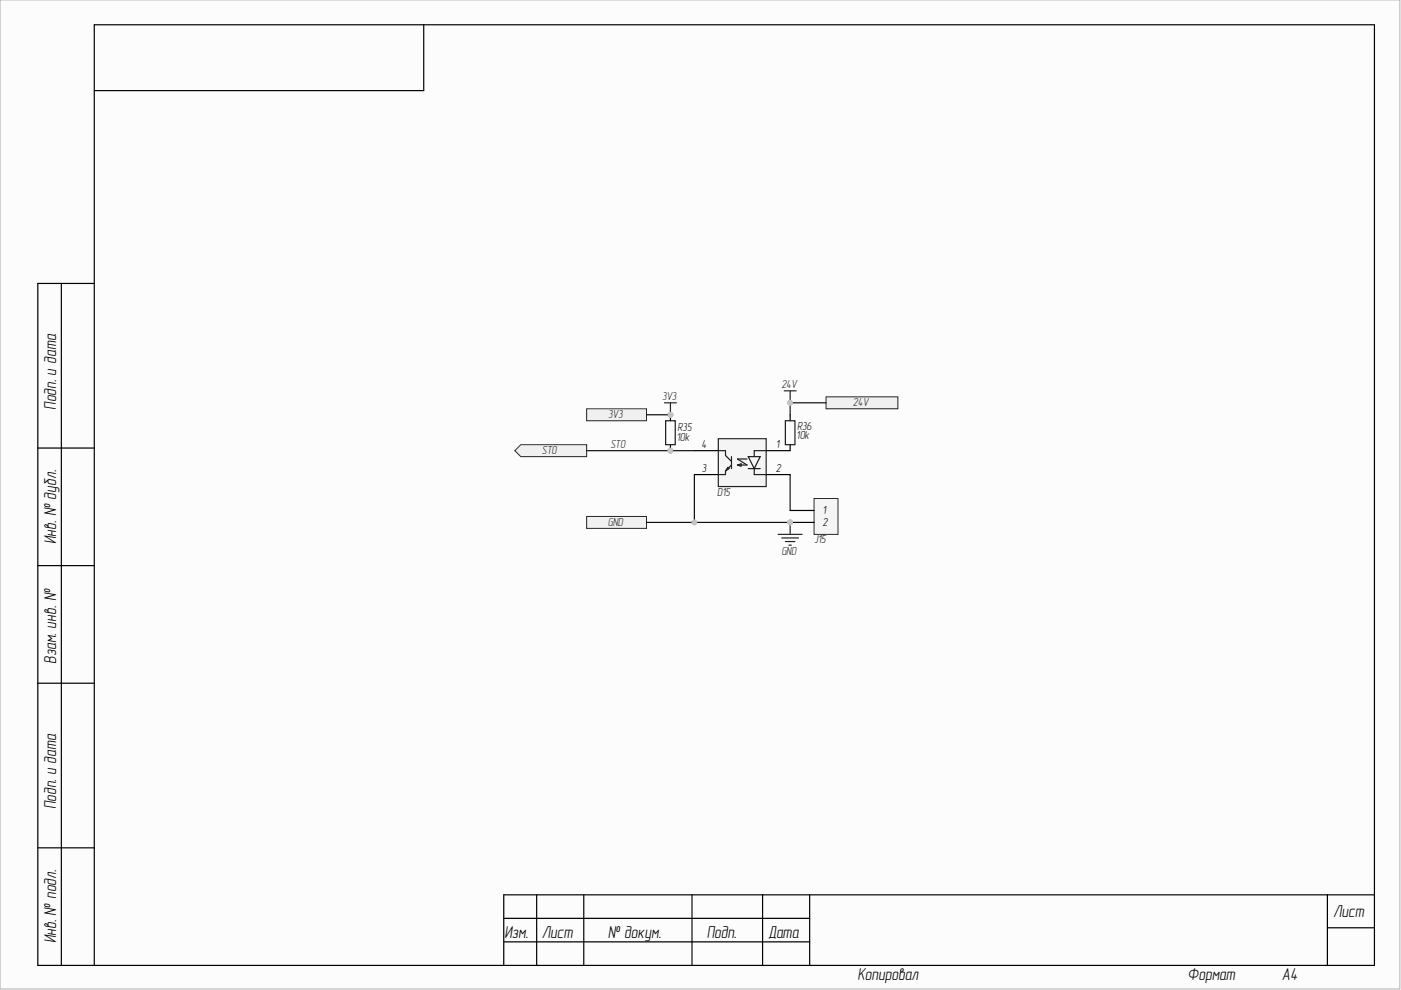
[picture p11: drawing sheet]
<svg xmlns="http://www.w3.org/2000/svg" width="297mm" height="210mm" viewBox="0 0 297 210" stroke-linecap="round" stroke-linejoin="round" font-family="sans-serif">
<path d="M0 0h296.8v209.7h-296.8z" fill-rule="evenodd" fill="#fcfcfc"/>
<path d="M0 0h296.8v209.7h-296.8z" fill="none" stroke="#bdbdbd" stroke-width=".21"/>
<path d="M0 0h296.8v209.7h-296.8z" fill-rule="evenodd" fill="#fcfcfc"/>
<path d="M0 0h296.8v209.7h-296.8z" fill="none" stroke="#bdbdbd" stroke-width=".21"/>
<g fill="none" stroke="#000" stroke-width=".25">
<path d="M89.8 5.3v13.9h-69.8M13 60.1v144.6M20 60.1h-12v144.6h283.4v-199.4h-271.4v199.4M8 95h12M8 119.9h12M8 144.9h12M8 179.8h12M106.8 194.7h64.9M106.8 199.7h64.9M113.8 189.7v15M123.8 189.7v15M146.7 189.7v15"/>
<path d="M161.7 189.7v15M171.7 189.7v15M281.4 189.7v15M281.4 196.7h10M291.4 189.7h-184.6v15"/>
</g>
<path d="M109.2 95.6l1.2-1.3h14v2.5h-14z" fill-rule="evenodd" fill="#f0f0f0"/>
<path d="M109.2 95.6l1.2-1.3h14v2.5h-14z" fill="none" stroke="#262626" stroke-width=".21"/>
<path d="M175.1 84.1h15.3v2.6h-15.3z" fill-rule="evenodd" fill="#f0f0f0"/>
<path d="M175.1 84.1h15.3v2.6h-15.3z" fill="none" stroke="#262626" stroke-width=".21"/>
<path d="M124.4 109.5h12.7v2.5h-12.7z" fill-rule="evenodd" fill="#f0f0f0"/>
<path d="M124.4 109.5h12.7v2.5h-12.7z" fill="none" stroke="#262626" stroke-width=".21"/>
<path d="M165 113.3h5.1M165.7 114.1h3.6M166.5 114.8h2M167.3 115.6h.5M167.5 110.8v2.5" fill="none" stroke="#262626" stroke-width=".25"/>
<circle cx="167.5" cy="110.8" r=".51" fill="#c1c1c1"/>
<circle cx="167.5" cy="110.8" r=".51" fill="none" stroke="#c1c1c1" stroke-width=".21"/>
<path d="M166.3 82.9h2.5M167.5 82.9v2.5" fill="none" stroke="#262626" stroke-width=".25"/>
<circle cx="167.5" cy="85.4" r=".51" fill="#c1c1c1"/>
<circle cx="167.5" cy="85.4" r=".51" fill="none" stroke="#c1c1c1" stroke-width=".21"/>
<path d="M167.5 87.9v1.3M167.5 94.3v1.3" fill="none" stroke="#000" stroke-width=".25"/>
<path d="M166.5 89.2h2v5.1h-2z" fill="none" stroke="#1c1c1c" stroke-width=".25"/>
<circle cx="142.1" cy="95.6" r=".51" fill="#c1c1c1"/>
<circle cx="142.1" cy="95.6" r=".51" fill="none" stroke="#c1c1c1" stroke-width=".21"/>
<circle cx="142.1" cy="87.9" r=".51" fill="#c1c1c1"/>
<circle cx="142.1" cy="87.9" r=".51" fill="none" stroke="#c1c1c1" stroke-width=".21"/>
<path d="M142.1 94.3v1.3" fill="none" stroke="#000" stroke-width=".25"/>
<circle cx="142.1" cy="95.6" r=".51" fill="#c1c1c1"/>
<circle cx="142.1" cy="95.6" r=".51" fill="none" stroke="#c1c1c1" stroke-width=".21"/>
<path d="M142.1 87.9v1.3" fill="none" stroke="#000" stroke-width=".25"/>
<circle cx="142.1" cy="87.9" r=".51" fill="#c1c1c1"/>
<circle cx="142.1" cy="87.9" r=".51" fill="none" stroke="#c1c1c1" stroke-width=".21"/>
<path d="M141.1 89.2h2.1v5.1h-2.1z" fill="none" stroke="#1c1c1c" stroke-width=".25"/>
<path d="M152.3 93h10.1v10.2h-10.1z" fill-rule="evenodd" fill="#f5f5f5"/>
<path d="M140.9 85.4h2.5M142.1 85.4v2.5M152.3 93h10.1v10.2h-10.1z" fill="none" stroke="#262626" stroke-width=".25"/>
<path d="M147.2 95.6h5.1M162.4 95.6h5.1M147.2 100.6h5.1M162.4 100.6h5.1" fill="none" stroke="#000" stroke-width=".25"/>
<path d="M152.3 95.6h1.5v1l1.3 1.2M153.8 99.9v.7h-1.5M154.3 99.1l.3 .3-.8 .5zM155.1 96.8v2.6M155.1 98.6l-1.3 1.3M156.4 98.6l.7-.3v.5zM158.4 97.3h-2l2 1.3h-2M158.6 96.8h2.6l-1.3 2.6zM158.6 99.4h2.6M159.9 99.4v1.2h2.5M162.4 95.6h-2.5v1.2" fill="none" stroke="#1c1c1c" stroke-width=".25"/>
<circle cx="142.1" cy="87.9" r=".51" fill="#c1c1c1"/>
<circle cx="142.1" cy="87.9" r=".51" fill="none" stroke="#c1c1c1" stroke-width=".21"/>
<path d="M124.4 86.7h12.7v2.5h-12.7z" fill-rule="evenodd" fill="#f0f0f0"/>
<path d="M124.4 86.7h12.7v2.5h-12.7z" fill="none" stroke="#262626" stroke-width=".21"/>
<path d="M167.5 85.4v2.5" fill="none" stroke="#0e0e0e" stroke-width=".25"/>
<circle cx="167.5" cy="85.4" r=".51" fill="#c1c1c1"/>
<circle cx="167.5" cy="85.4" r=".51" fill="none" stroke="#c1c1c1" stroke-width=".21"/>
<path d="M124.4 95.6h17.7" fill="none" stroke="#0e0e0e" stroke-width=".25"/>
<circle cx="142.1" cy="95.6" r=".51" fill="#c1c1c1"/>
<circle cx="142.1" cy="95.6" r=".51" fill="none" stroke="#c1c1c1" stroke-width=".21"/>
<path d="M147.2 100.6v10.2" fill="none" stroke="#0e0e0e" stroke-width=".25"/>
<circle cx="147.2" cy="110.8" r=".51" fill="#c1c1c1"/>
<circle cx="147.2" cy="110.8" r=".51" fill="none" stroke="#c1c1c1" stroke-width=".21"/>
<path d="M142.1 95.6h5.1" fill="none" stroke="#0e0e0e" stroke-width=".25"/>
<circle cx="142.1" cy="95.6" r=".51" fill="#c1c1c1"/>
<circle cx="142.1" cy="95.6" r=".51" fill="none" stroke="#c1c1c1" stroke-width=".21"/>
<path d="M137.1 87.9h5" fill="none" stroke="#0e0e0e" stroke-width=".25"/>
<circle cx="142.1" cy="87.9" r=".51" fill="#c1c1c1"/>
<circle cx="142.1" cy="87.9" r=".51" fill="none" stroke="#c1c1c1" stroke-width=".21"/>
<path d="M167.5 85.4h7.6" fill="none" stroke="#0e0e0e" stroke-width=".25"/>
<circle cx="167.5" cy="85.4" r=".51" fill="#c1c1c1"/>
<circle cx="167.5" cy="85.4" r=".51" fill="none" stroke="#c1c1c1" stroke-width=".21"/>
<path d="M137.1 110.8h30.4M167.5 100.6v7.6" fill="none" stroke="#0e0e0e" stroke-width=".25"/>
<circle cx="147.2" cy="110.8" r=".51" fill="#c1c1c1"/>
<circle cx="147.2" cy="110.8" r=".51" fill="none" stroke="#c1c1c1" stroke-width=".21"/>
<circle cx="167.5" cy="110.8" r=".51" fill="#c1c1c1"/>
<circle cx="167.5" cy="110.8" r=".51" fill="none" stroke="#c1c1c1" stroke-width=".21"/>
<circle cx="167.5" cy="110.8" r=".51" fill="#c1c1c1"/>
<circle cx="167.5" cy="110.8" r=".51" fill="none" stroke="#c1c1c1" stroke-width=".21"/>
<path d="M172.6 105.7h5.1v7.6h-5.1z" fill-rule="evenodd" fill="#f5f5f5"/>
<path d="M172.6 105.7h5.1v7.6h-5.1z" fill="none" stroke="#262626" stroke-width=".21"/>
<path d="M167.5 108.2h5.1M167.5 110.8h5.1" fill="none" stroke="#000" stroke-width=".25"/>
<circle cx="167.5" cy="110.8" r=".51" fill="#c1c1c1"/>
<circle cx="167.5" cy="110.8" r=".51" fill="none" stroke="#c1c1c1" stroke-width=".21"/>
<g font-size="3.7">
<text x="11.9" y="86.9" transform="rotate(-90 11.9 86.9)">Подп. и дата</text>
<text x="11.9" y="115.4" transform="rotate(-90 11.9 115.4)">Инв. № дубл.</text>
<text x="11.9" y="140.8" transform="rotate(-90 11.9 140.8)">Взам. инв. №</text>
<text x="11.9" y="171.6" transform="rotate(-90 11.9 171.6)">Подп. и дата</text>
<text x="282.7" y="194.4">Лист</text>
<text x="11.9" y="200" transform="rotate(-90 11.9 200)">Инв. № подл.</text>
<text x="106.9" y="198.8">Изм.</text>
<text x="114.9" y="198.8">Лист</text>
<text x="128.9" y="198.8">№ докум.</text>
<text x="149.8" y="198.8">Подп.</text>
<text x="162.9" y="198.8">Дата</text>
<text x="181.8" y="207.8">Копировал</text>
<text x="251.8" y="207.8">Формат</text>
<text x="271.8" y="207.8">A4</text>
</g>
<g font-size="2.5" fill="#262626">
<text x="165.7" y="82.3">24V</text>
<text x="128.9" y="88.6">3V3</text>
<text x="140.4" y="84.8">3V3</text>
<text x="180.8" y="86.1">24V</text>
<text x="129.4" y="94.9">STO</text>
<text x="114.9" y="96.2">STO</text>
<text x="128.9" y="111.4">GND</text>
<text x="165.7" y="117.8">GND</text>
</g>
<g font-size="2.5" fill="#0e0e0e">
<text x="143.4" y="93.4">10k</text>
<text x="143.7" y="91.4">R35</text>
<text x="168.8" y="93.2">10k</text>
<text x="169" y="91.1">R36</text>
<text x="152" y="105.1">D15</text>
<text x="172.6" y="115.2">J15</text>
</g>
<g font-size="2.5">
<text x="148.7" y="94.9">4</text>
<text x="164.5" y="94.9">1</text>
<text x="148.8" y="100">3</text>
<text x="164.5" y="100">2</text>
<text x="174.4" y="108.9">1</text>
<text x="174.4" y="111.4">2</text>
</g>
</svg>
